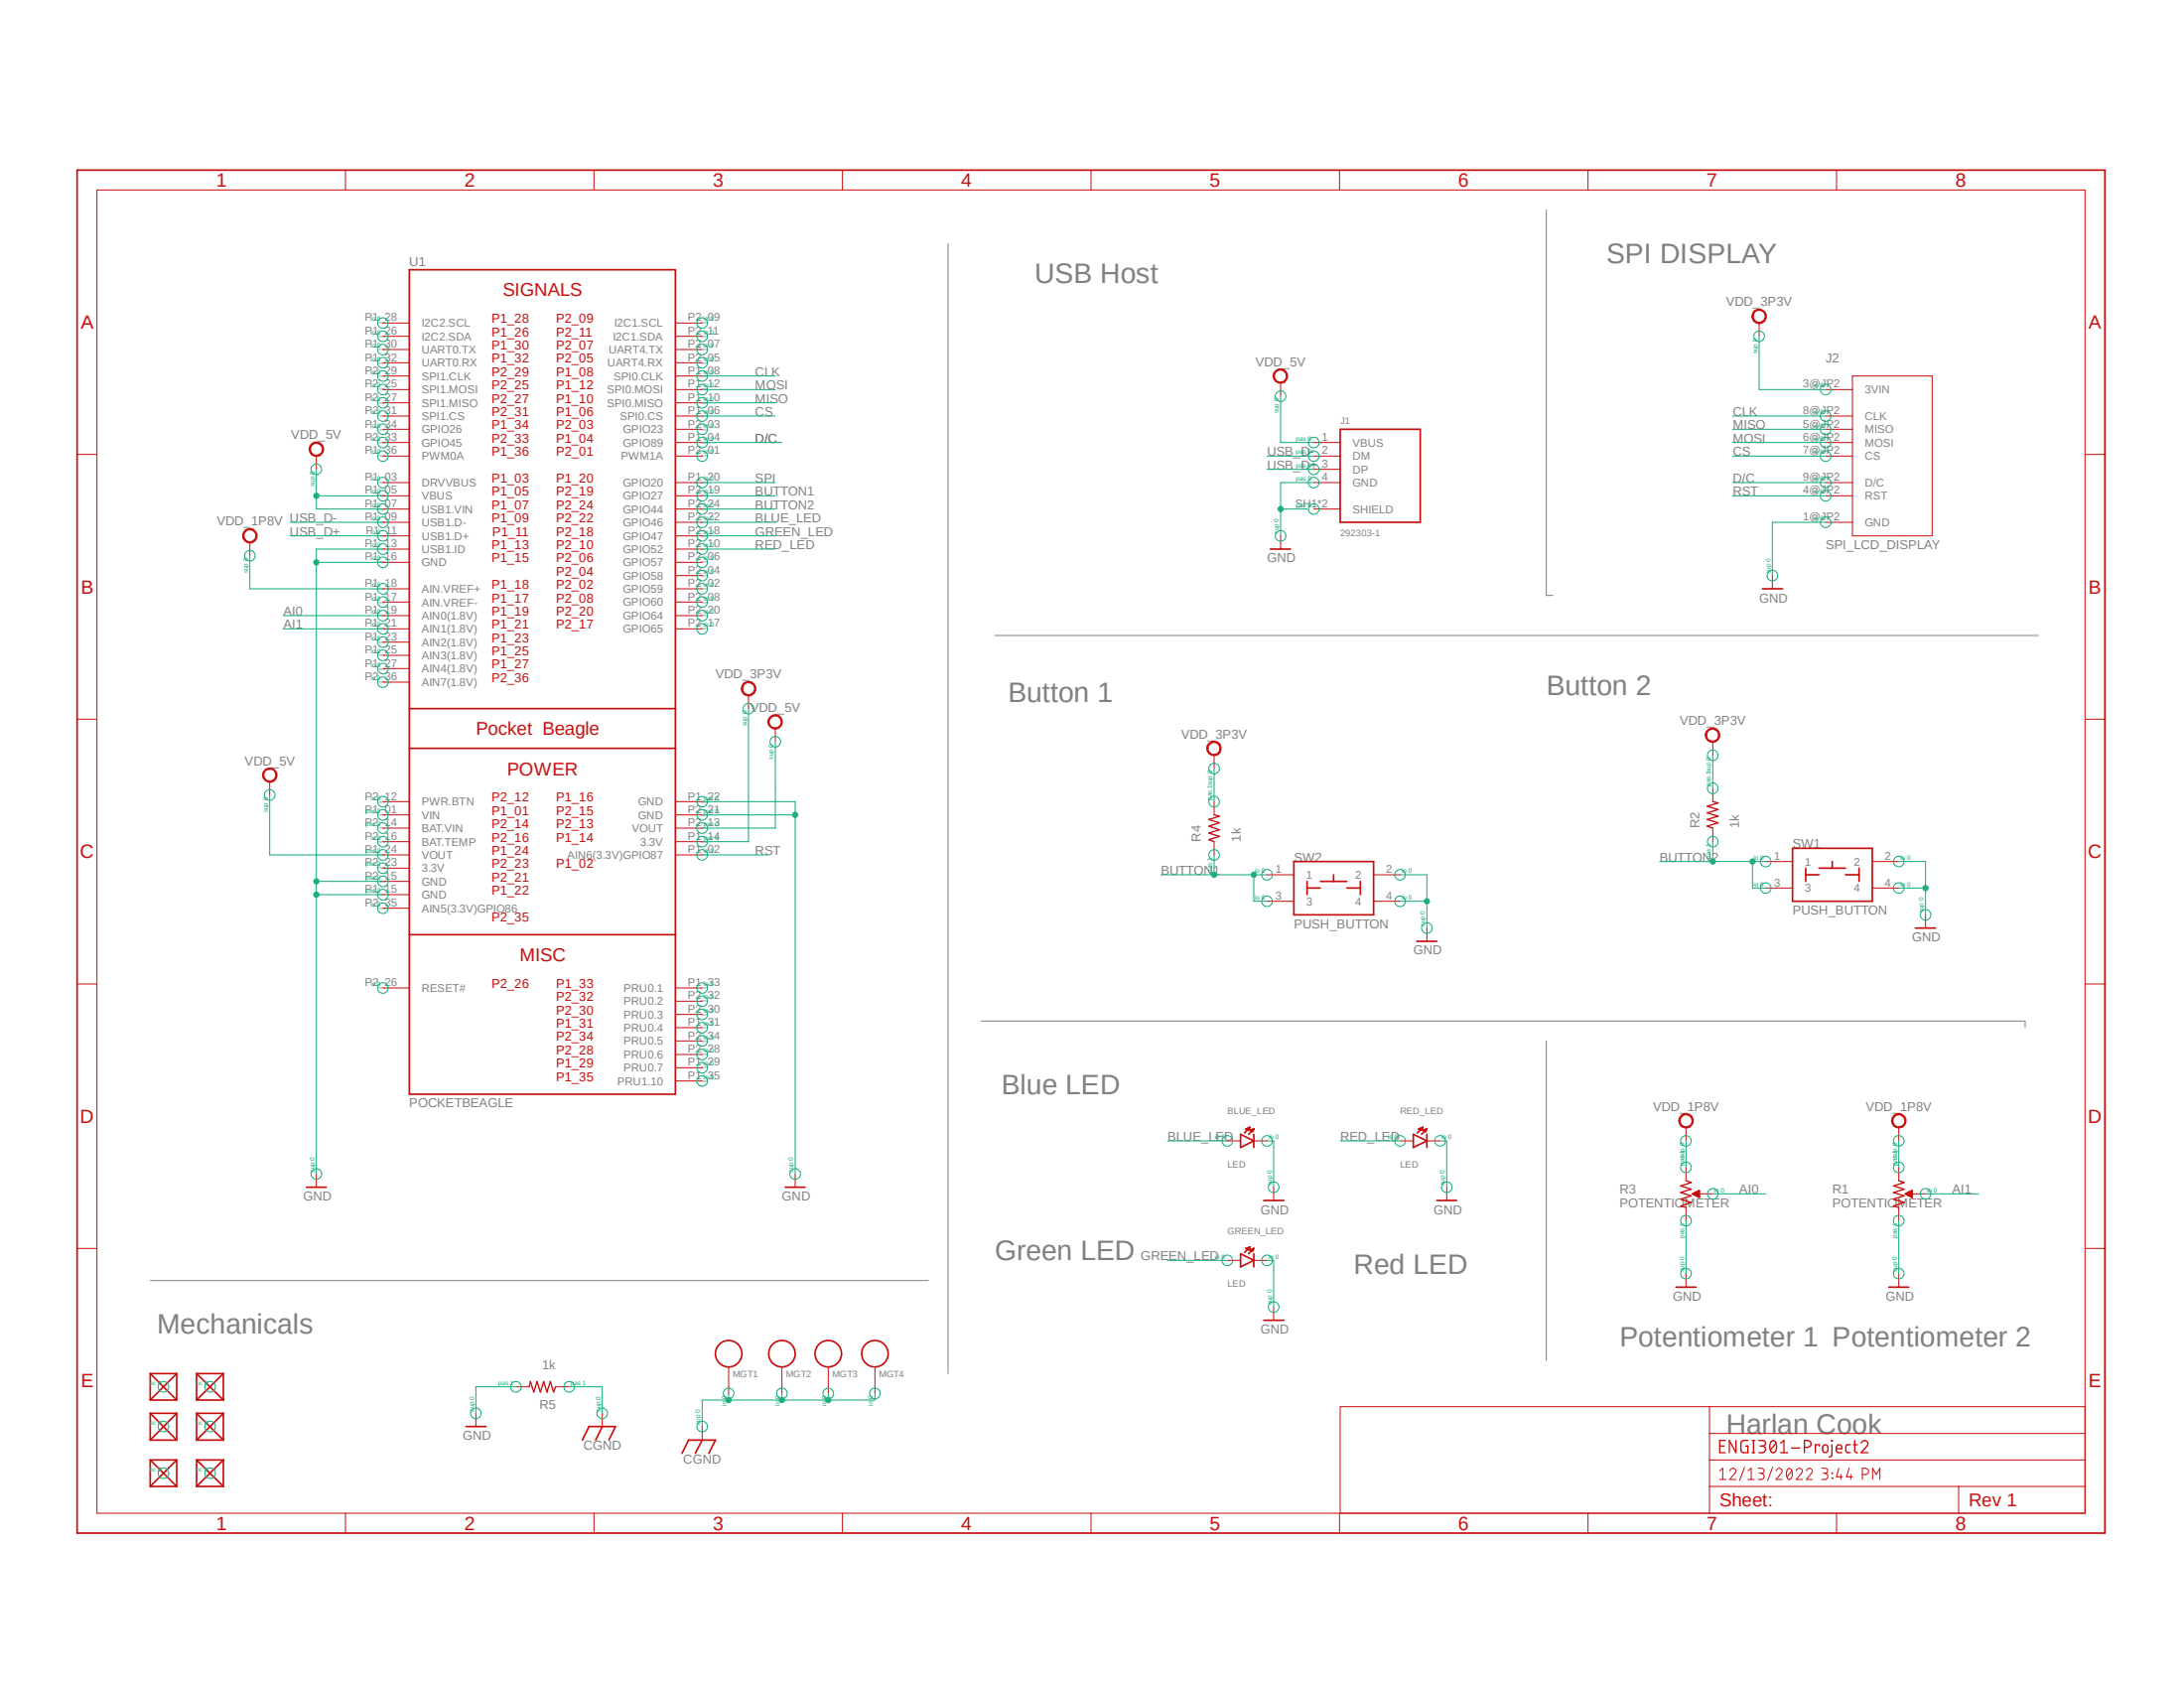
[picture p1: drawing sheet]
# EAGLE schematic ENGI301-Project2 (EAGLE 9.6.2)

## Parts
BLUE_LED  LED  [EIA-STD]
FUD1  FIDUCIAL  [FIDUCIAL_40MIL]
FUD2  FIDUCIAL  [FIDUCIAL_40MIL]
FUD3  FIDUCIAL  [FIDUCIAL_40MIL]
FUD4  FIDUCIAL  [FIDUCIAL_40MIL]
FUD5  FIDUCIAL  [FIDUCIAL_40MIL]
FUD6  FIDUCIAL  [FIDUCIAL_40MIL]
GREEN_LED  LED  [EIA-STD]
J1  292303-1  [TE_292303-1]
J2  SPI_LCD_DISPLAY  [SPI_LCD_DISPLAY]
MGT1  MOUNTING_HOLE  [MOUNTING_HOLE]
MGT2  MOUNTING_HOLE  [MOUNTING_HOLE]
MGT3  MOUNTING_HOLE  [MOUNTING_HOLE]
MGT4  MOUNTING_HOLE  [MOUNTING_HOLE]
R1  POTENTIOMETER  [POT-PO90S]
R2  1k  R_R0402  [R0402]
R3  POTENTIOMETER  [POT-PO90S]
R4  1k  R_R0402  [R0402]
R5  1k  R_R0402  [R0402]
RED_LED  LED  [EIA-STD]
SW1  PUSH_BUTTON  [BUTTON_12.5MM]
SW2  PUSH_BUTTON  [BUTTON_12.5MM]
U1  POCKETBEAGLE  [POCKETBEAGLE]

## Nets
AI0: R3.S U1.P1_19(AIN0(1.8V))
AI1: R1.S U1.P1_21(AIN1(1.8V))
BLUE_LED: BLUE_LED.ANODE U1.P2_22(GPIO46)
BUTTON1: R4.1 SW2.1 SW2.3 U1.P2_19(GPIO27)
BUTTON2: R2.1 SW1.1 SW1.3 U1.P2_24(GPIO44)
CGND: MGT1.P$1 MGT2.P$1 MGT3.P$1 MGT4.P$1 R5.1
CLK: J2.8@JP2(CLK) U1.P1_08(SPI0.CLK)
CS: J2.7@JP2(CS) U1.P1_06(SPI0.CS)
D/C: J2.9@JP2(D/C) U1.P1_04(GPIO89)
GND: BLUE_LED.CATHODE GREEN_LED.CATHODE J1.4(GND) J2.1@JP2(GND) R1.CW R3.CW R5.2 RED_LED.CATHODE SW1.2 SW1.4 SW2.2 SW2.4 U1.P1_13(USB1.ID) U1.P1_15(GND) U1.P1_16(GND) U1.P1_22(GND) U1.P2_15(GND) U1.P2_21(GND)
GREEN_LED: GREEN_LED.ANODE U1.P2_18(GPIO47)
MISO: J2.5@JP2(MISO) U1.P1_10(SPI0.MISO)
MOSI: J2.6@JP2(MOSI) U1.P1_12(SPI0.MOSI)
RED_LED: RED_LED.ANODE U1.P2_10(GPIO52)
RST: J2.4@JP2(RST) U1.P1_02(AIN6(3.3V)GPIO87)
SPI: U1.P1_20(GPIO20)
USB_D+: J1.3(DP) U1.P1_11(USB1.D+)
USB_D-: J1.2(DM) U1.P1_09(USB1.D-)
VDD_1P8V: R1.CCW R3.CCW U1.P1_18(AIN.VREF+)
VDD_3P3V: J2.3@JP2(3VIN) R2.2 R4.2 U1.P1_14(3.3V)
VDD_5V: J1.1(VBUS) U1.P1_05(VBUS) U1.P1_07(USB1.VIN) U1.P1_24(VOUT) U1.P2_13(VOUT)
Unconnected: FUD1.P$1 FUD2.P$1 FUD3.P$1 FUD4.P$1 FUD5.P$1 FUD6.P$1 J1.SH1(SHIELD) J1.SH2(SHIELD) U1.P1_03(DRVVBUS) U1.P1_17(AIN.VREF-) U1.P1_23(AIN2(1.8V)) U1.P1_25(AIN3(1.8V)) U1.P1_26(I2C2.SDA) U1.P1_27(AIN4(1.8V)) U1.P1_28(I2C2.SCL) U1.P1_29(PRU0.7) U1.P1_30(UART0.TX) U1.P1_31(PRU0.4) U1.P1_32(UART0.RX) U1.P1_33(PRU0.1) U1.P1_34(GPIO26) U1.P1_35(PRU1.10) U1.P1_36(PWM0A) U1.P2_01(PWM1A) U1.P2_02(GPIO59) U1.P2_03(GPIO23) U1.P2_04(GPIO58) U1.P2_05(UART4.RX) U1.P2_06(GPIO57) U1.P2_07(UART4.TX) U1.P2_08(GPIO60) U1.P2_09(I2C1.SCL) U1.P2_11(I2C1.SDA) U1.P2_12(PWR.BTN) U1.P2_16(BAT.TEMP) U1.P2_17(GPIO65) U1.P2_20(GPIO64) U1.P2_25(SPI1.MOSI) U1.P2_26(RESET#) U1.P2_27(SPI1.MISO) U1.P2_28(PRU0.6) U1.P2_29(SPI1.CLK) U1.P2_30(PRU0.3) U1.P2_31(SPI1.CS) U1.P2_32(PRU0.2) U1.P2_33(GPIO45) U1.P2_34(PRU0.5) U1.P2_35(AIN5(3.3V)GPIO86) U1.P2_36(AIN7(1.8V))

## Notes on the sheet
- SPI DISPLAY
- USB Host
- Button 1 | Button 2
- Blue LED
- Green LED
- Red LED
- Mechanicals
- Potentiometer 1 | Potentiometer 2
- Harlan Cook

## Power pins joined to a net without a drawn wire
3.3V: U1.P2_23(3.3V)
BAT.VIN: U1.P2_14(BAT.VIN)
VIN: U1.P1_01(VIN)
